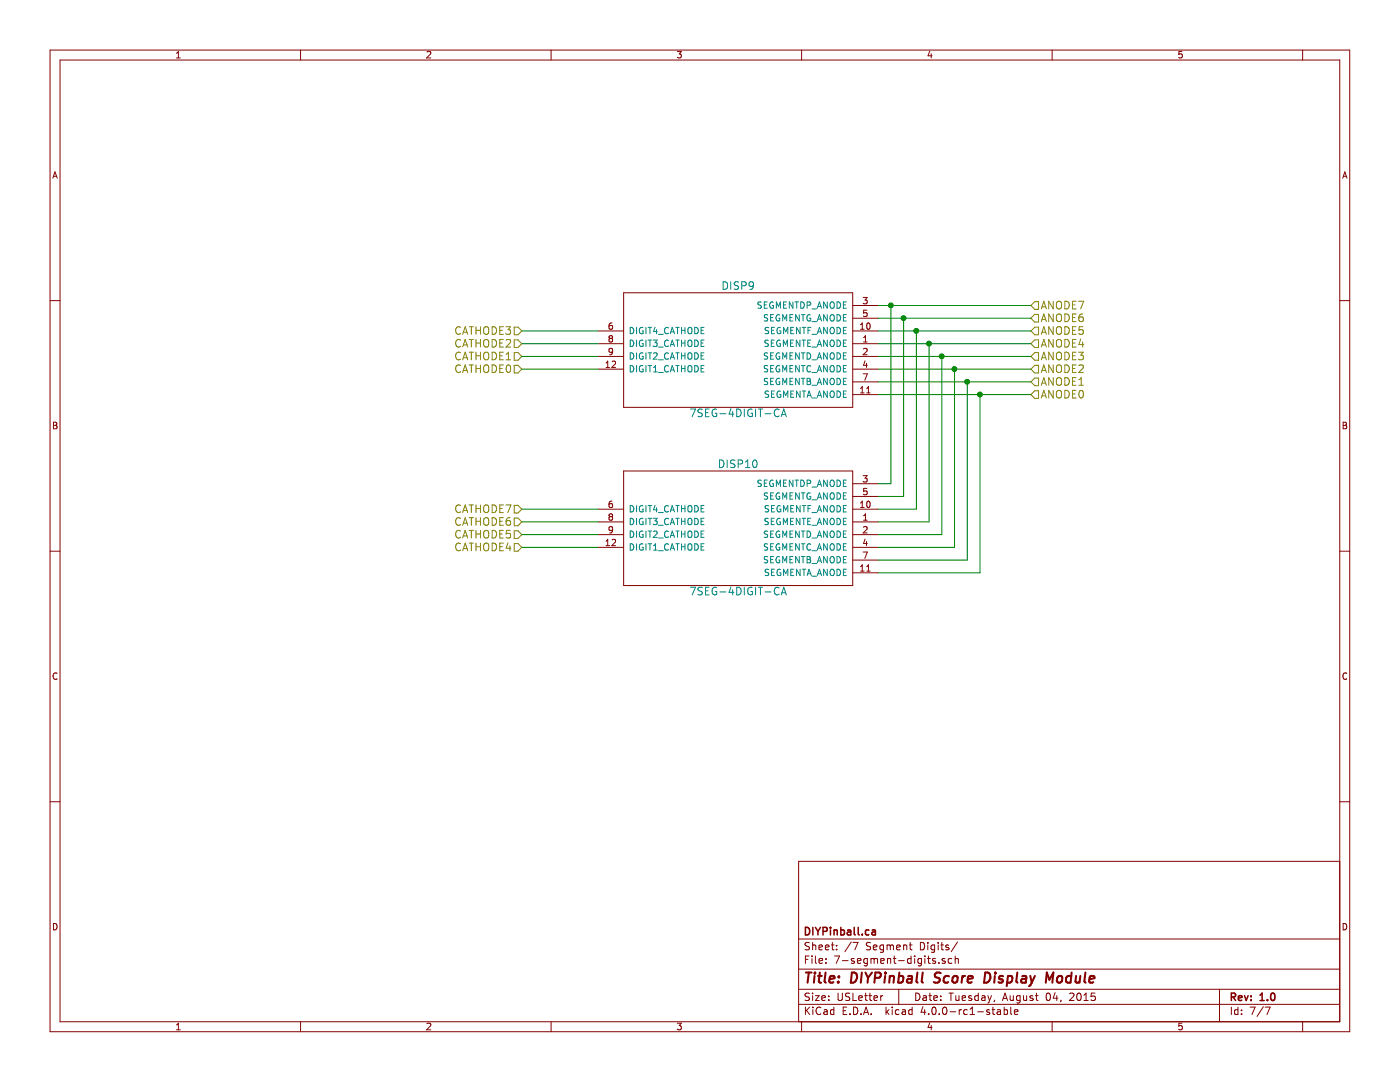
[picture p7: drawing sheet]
EESchema Schematic File Version 2
LIBS:score-module-pcb-v1-rescue
LIBS:power
LIBS:device
LIBS:transistors
LIBS:conn
LIBS:linear
LIBS:regul
LIBS:74xx
LIBS:cmos4000
LIBS:adc-dac
LIBS:memory
LIBS:xilinx
LIBS:microcontrollers
LIBS:dsp
LIBS:microchip
LIBS:analog_switches
LIBS:motorola
LIBS:texas
LIBS:intel
LIBS:audio
LIBS:interface
LIBS:digital-audio
LIBS:philips
LIBS:display
LIBS:cypress
LIBS:siliconi
LIBS:opto
LIBS:atmel
LIBS:contrib
LIBS:valves
LIBS:diypinball-parts
LIBS:dips-s
LIBS:nxp_armmcu
LIBS:arm-swd-header
LIBS:score-module-pcb-v1-cache
EELAYER 25 0
EELAYER END
$Descr USLetter 11000 8500
encoding utf-8
Sheet 7 7
Title "DIYPinball Score Display Module"
Date "Tuesday, August 04, 2015"
Rev "1.0"
Comp "DIYPinball.ca"
Comment1 ""
Comment2 ""
Comment3 ""
Comment4 ""
$EndDescr
Text HLabel 8100 3100 2    60   Input ~ 0
ANODE0
Text HLabel 8100 3000 2    60   Input ~ 0
ANODE1
Text HLabel 8100 2900 2    60   Input ~ 0
ANODE2
Text HLabel 8100 2800 2    60   Input ~ 0
ANODE3
Text HLabel 4100 2900 0    60   Input ~ 0
CATHODE0
Text HLabel 4100 2800 0    60   Input ~ 0
CATHODE1
Text HLabel 4100 2700 0    60   Input ~ 0
CATHODE2
Text HLabel 4100 2600 0    60   Input ~ 0
CATHODE3
Text HLabel 4100 4300 0    60   Input ~ 0
CATHODE4
Text HLabel 4100 4200 0    60   Input ~ 0
CATHODE5
Text HLabel 4100 4100 0    60   Input ~ 0
CATHODE6
Text HLabel 4100 4000 0    60   Input ~ 0
CATHODE7
Text HLabel 8100 2700 2    60   Input ~ 0
ANODE4
Text HLabel 8100 2600 2    60   Input ~ 0
ANODE5
Text HLabel 8100 2500 2    60   Input ~ 0
ANODE6
Text HLabel 8100 2400 2    60   Input ~ 0
ANODE7
$Comp
L 7SEG-4DIGIT-CA DISP9
U 1 1
P 5800 2750
F 0 "DISP9" H 5800 3250 60  0000 C CNN
F 1 "7SEG-4DIGIT-CA" H 5800 2250 60  0000 C CNN
F 2 "PinballParts:ATA8041" H 5800 2750 60  0001 C CNN
F 3 "" H 5800 2750 60  0000 C CNN
	1    5800 2750
	1    0    0    -1  
$EndComp
$Comp
L 7SEG-4DIGIT-CA DISP10
U 1 1
P 5800 4150
F 0 "DISP10" H 5800 4650 60  0000 C CNN
F 1 "7SEG-4DIGIT-CA" H 5800 3650 60  0000 C CNN
F 2 "PinballParts:ATA8041" H 5800 4150 60  0001 C CNN
F 3 "" H 5800 4150 60  0000 C CNN
	1    5800 4150
	1    0    0    -1  
$EndComp
Wire Wire Line
	8100 3100 6900 3100
Wire Wire Line
	6900 3000 8100 3000
Wire Wire Line
	8100 2900 6900 2900
Wire Wire Line
	6900 2800 8100 2800
Wire Wire Line
	8100 2700 6900 2700
Wire Wire Line
	6900 2600 8100 2600
Wire Wire Line
	8100 2500 6900 2500
Wire Wire Line
	6900 2400 8100 2400
Wire Wire Line
	6900 3800 7000 3800
Wire Wire Line
	7000 3800 7000 2400
Connection ~ 7000 2400
Wire Wire Line
	6900 3900 7100 3900
Wire Wire Line
	7100 3900 7100 2500
Connection ~ 7100 2500
Wire Wire Line
	7200 2600 7200 4000
Wire Wire Line
	7200 4000 6900 4000
Connection ~ 7200 2600
Wire Wire Line
	6900 4100 7300 4100
Wire Wire Line
	7300 4100 7300 2700
Connection ~ 7300 2700
Wire Wire Line
	7400 2800 7400 4200
Wire Wire Line
	7400 4200 6900 4200
Connection ~ 7400 2800
Wire Wire Line
	6900 4300 7500 4300
Wire Wire Line
	7500 4300 7500 2900
Connection ~ 7500 2900
Wire Wire Line
	6900 4400 7600 4400
Wire Wire Line
	7600 4400 7600 3000
Connection ~ 7600 3000
Wire Wire Line
	6900 4500 7700 4500
Wire Wire Line
	7700 4500 7700 3100
Connection ~ 7700 3100
Wire Wire Line
	4700 4300 4100 4300
Wire Wire Line
	4100 4200 4700 4200
Wire Wire Line
	4700 4100 4100 4100
Wire Wire Line
	4100 4000 4700 4000
Wire Wire Line
	4700 2900 4100 2900
Wire Wire Line
	4100 2800 4700 2800
Wire Wire Line
	4700 2700 4100 2700
Wire Wire Line
	4100 2600 4700 2600
$EndSCHEMATC
